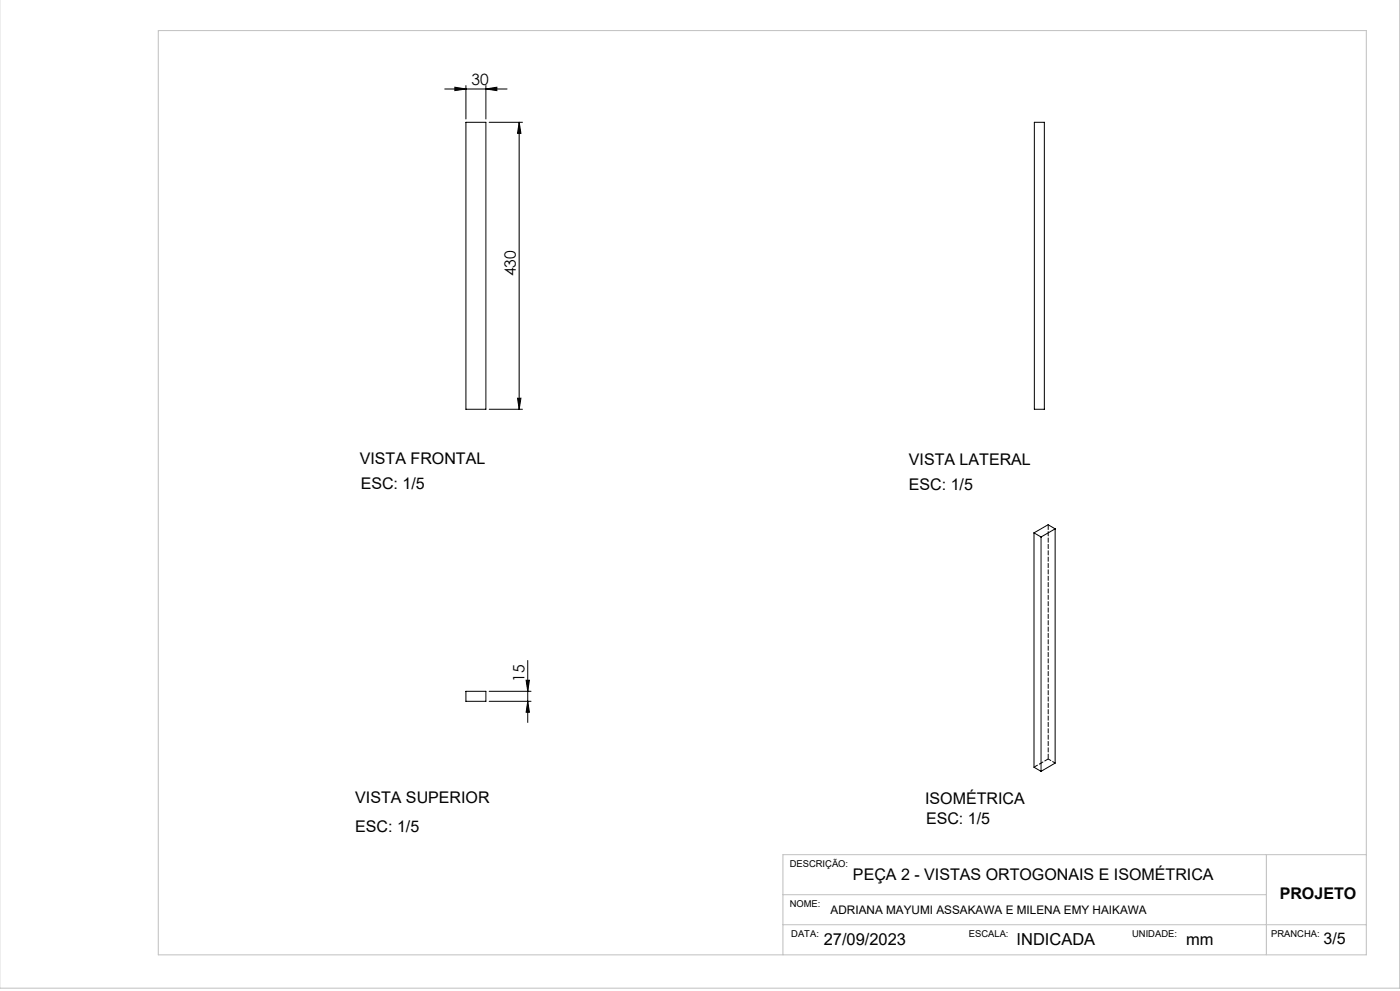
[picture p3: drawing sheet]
<svg xmlns="http://www.w3.org/2000/svg" width="420mm" height="297mm" viewBox="0 0 420 297" stroke-linecap="round" stroke-linejoin="round" font-family="sans-serif">
<g fill="none" stroke="#000" stroke-width=".3">
<path d="M133.4 26.7h18.7M136.5 26.1l3.3 .6-3.3 .5zM139.8 36.7h6v86h-6zM139.8 25.6v10.1M145.8 26.7l3.2-.6v1.1zM145.8 25.6v10.1M146.8 36.7h9.9M155.8 36.7l.5 3.3h-1zM155.8 36.7v86M310.3 36.7h3v86h-3zM155.3 119.3h1l-.5 3.4zM146.8 122.7h9.9"/>
<path d="M310.2 159.7l2.1 1.2M310.2 159.7v70.2l2.1 1.3M316.5 158.5l-4.2 2.4M316.5 158.5v70.2l-4.2 2.5M316.5 158.5l-2.1-1.2-4.2 2.4M312.3 160.9v70.3M158.3 197.9v18.6M139.8 207.2h6v3h-6zM146.8 207.2h12.5M146.8 210.2h12.5M157.8 203.9h1l-.5 3.3zM158.3 210.2l.5 3.3h-1z"/>
</g>
<path d="M419.9 -.1v296.3h-420M47.5 9.2h362.4v277h-362.4zM379.9 256.1v30.1M409.9 256.1h-175v30.1M234.9 277.1h175M234.9 268.1h145" fill="none" stroke="#c0c0c0" stroke-width=".3"/>
<g fill="#000">
<path d="M136.5 26.1l3.3 .6-3.3 .5zM145.8 26.7l3.2-.6v1.1z"/>
<path d="M155.8 36.7l.5 3.3h-1zM155.3 119.3h1l-.5 3.4zM157.8 203.9h1l-.5 3.3zM158.3 210.2l.5 3.3h-1z"/>
</g>
<path d="M314.5 227.5v-70.3" fill="none" stroke="#000" stroke-width=".3" stroke-dasharray="1.3 .6" stroke-dashoffset="-.2"/>
<path d="M316.6 228.7l-2.1-1.2" fill="none" stroke="#000" stroke-width=".3" stroke-dasharray="1.3 .6" stroke-dashoffset=".4"/>
<path d="M310.2 229.9l4.3-2.4" fill="none" stroke="#000" stroke-width=".3" stroke-dasharray="1.3 .6" stroke-dashoffset=".1"/>
<g font-size="4.9">
<text x="247.1" y="283.2">27/09/2023</text>
<text x="305" y="283.2">INDICADA</text>
<text x="355.9" y="283.2">mm</text>
</g>
<g font-size="4.8">
<text x="107.9" y="139">VISTA FRONTAL</text>
<text x="272.7" y="139.4">VISTA LATERAL</text>
<text x="108.2" y="146.4">ESC: 1/5</text>
<text x="272.7" y="146.8">ESC: 1/5</text>
<text x="106.6" y="240.7">VISTA SUPERIOR</text>
<text x="277.5" y="241.1">ISOMÉTRICA</text>
<text x="106.6" y="249.3">ESC: 1/5</text>
<text x="277.8" y="247.1">ESC: 1/5</text>
<text x="255.9" y="263.7">PEÇA 2 - VISTAS ORTOGONAIS E ISOMÉTRICA</text>
<text x="383.9" y="269.5">PROJETO</text>
<text x="397.1" y="283">3/5</text>
</g>
<g font-size="4.7">
<text x="141.5" y="25.6">30</text>
<text x="154.8" y="82.8" transform="rotate(-90 154.8 82.8)">430</text>
<text x="157.3" y="204.4" transform="rotate(-90 157.3 204.4)">15</text>
</g>
<text font-size="3.5" x="249.2" y="274">ADRIANA MAYUMI ASSAKAWA E MILENA EMY HAIKAWA</text>
<g font-size="2.8">
<text x="236.9" y="259.8">DESCRIÇÃO:</text>
<text x="236.9" y="272">NOME:</text>
<text x="237.4" y="280.8">DATA:</text>
<text x="290.7" y="280.8">ESCALA:</text>
<text x="339.6" y="280.8">UNIDADE:</text>
<text x="381.3" y="280.8">PRANCHA:</text>
</g>
</svg>
